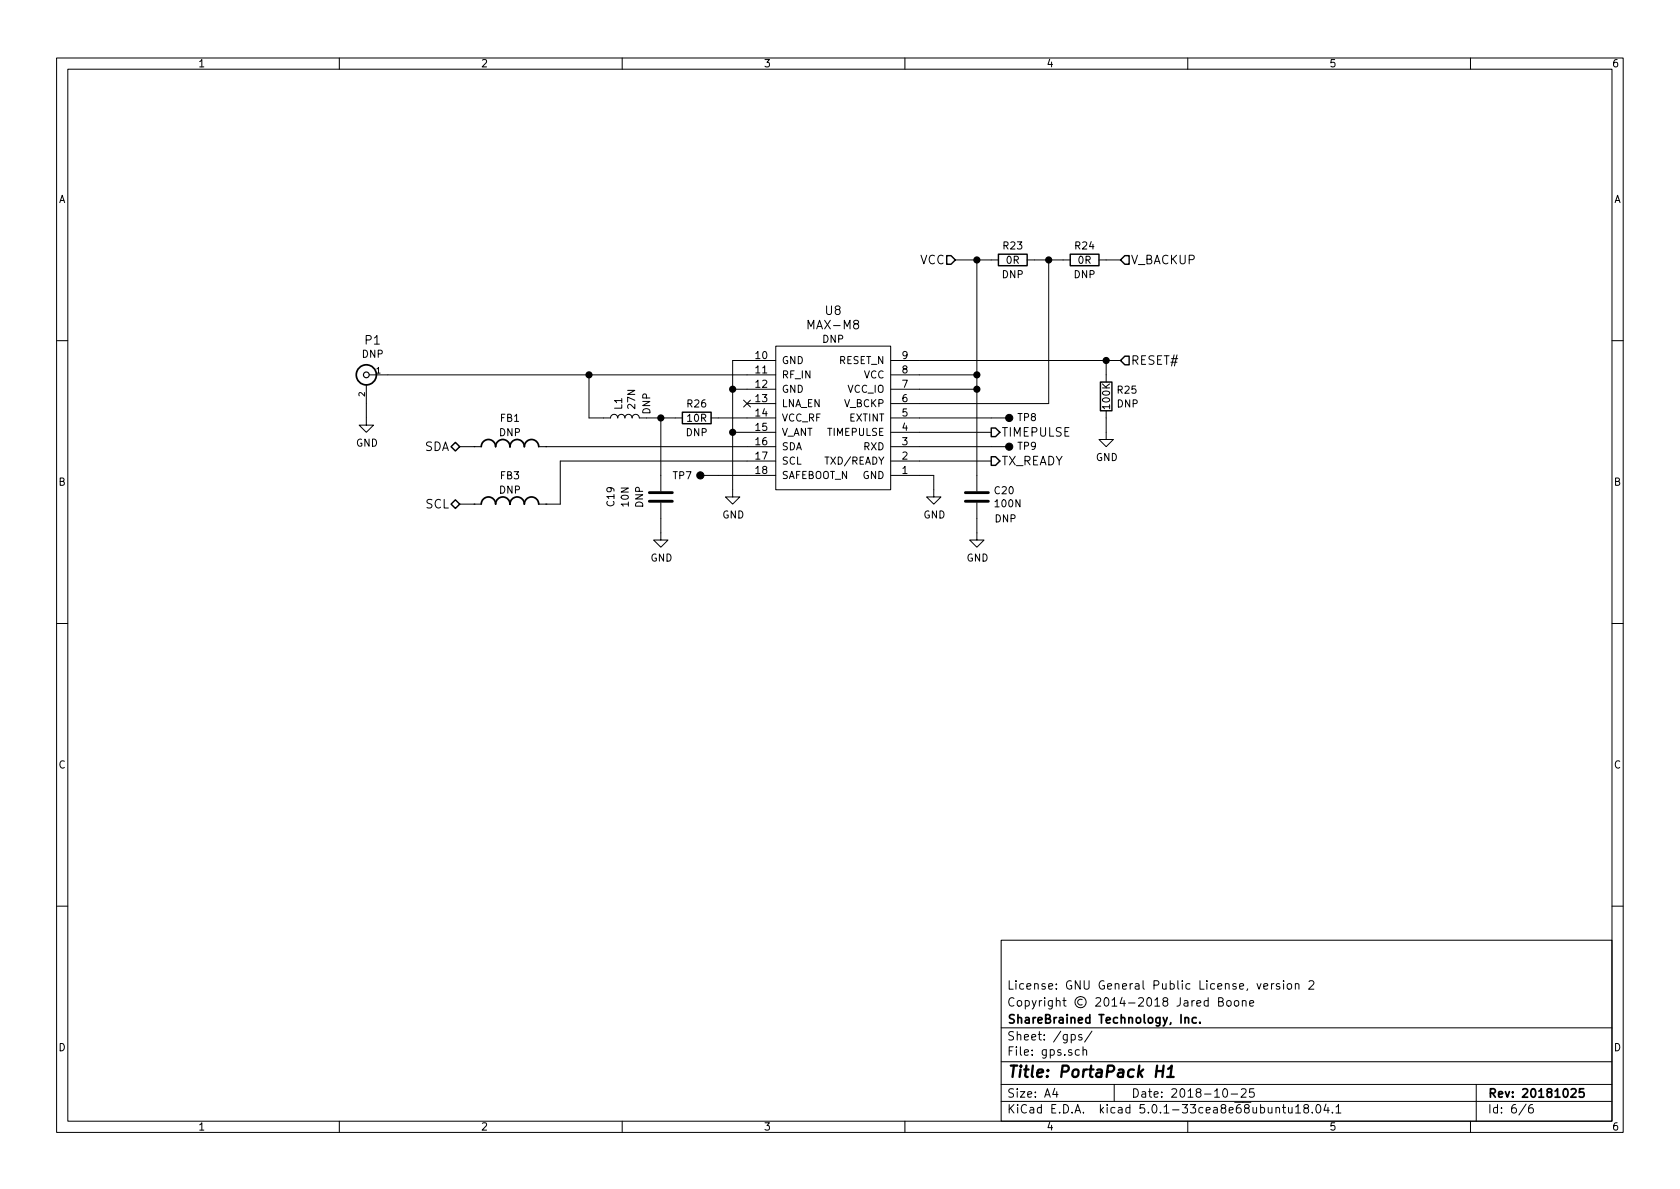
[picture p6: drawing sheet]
EESchema Schematic File Version 4
LIBS:portapack_h1-cache
EELAYER 26 0
EELAYER END
$Descr A4 11693 8268
encoding utf-8
Sheet 6 6
Title "PortaPack H1"
Date "2018-10-25"
Rev "20181025"
Comp "ShareBrained Technology, Inc."
Comment1 "Copyright © 2014-2018 Jared Boone"
Comment2 "License: GNU General Public License, version 2"
Comment3 ""
Comment4 ""
$EndDescr
$Comp
L ublox:MAX-M8 U8
U 1 1
P 5800 2900
F 0 "U8" H 5800 3650 60  0000 C CNN
F 1 "MAX-M8" H 5800 3550 60  0000 C CNN
F 2 "ublox:MAX-M8" H 5800 2900 60  0001 C CNN
F 3 "" H 5800 2900 60  0001 C CNN
F 4 "DNP" H 5800 3450 50  0000 C CNN "DNP"
	1    5800 2900
	1    0    0    -1  
$EndComp
$Comp
L Device:C C19
U 1 1
P 4600 3450
F 0 "C19" V 4250 3450 50  0000 C CNN
F 1 "10N" V 4350 3450 50  0000 C CNN
F 2 "ipc_capc:IPC_CAPC100X50X55L25N" H 4638 3300 50  0001 C CNN
F 3 "~" H 4600 3450 50  0001 C CNN
F 4 "DNP" V 4450 3450 50  0000 C CNN "DNP"
	1    4600 3450
	1    0    0    -1  
$EndComp
$Comp
L Device:L L1
U 1 1
P 4350 2900
F 0 "L1" H 4403 2946 50  0000 L CNN
F 1 "27N" H 4403 2855 50  0000 L CNN
F 2 "ipc_indc:IPC_INDC100X50X60L20N" H 4350 2900 50  0001 C CNN
F 3 "~" H 4350 2900 50  0001 C CNN
F 4 "DNP" H 4450 2750 50  0000 C CNN "DNP"
	1    4350 2900
	0    -1   -1   0   
$EndComp
$Comp
L power:GND #PWR0108
U 1 1
P 4600 3700
F 0 "#PWR0108" H 4600 3450 50  0001 C CNN
F 1 "GND" H 4605 3527 50  0000 C CNN
F 2 "" H 4600 3700 50  0001 C CNN
F 3 "" H 4600 3700 50  0001 C CNN
	1    4600 3700
	1    0    0    -1  
$EndComp
$Comp
L power:GND #PWR0109
U 1 1
P 5100 3400
F 0 "#PWR0109" H 5100 3150 50  0001 C CNN
F 1 "GND" H 5105 3227 50  0000 C CNN
F 2 "" H 5100 3400 50  0001 C CNN
F 3 "" H 5100 3400 50  0001 C CNN
	1    5100 3400
	1    0    0    -1  
$EndComp
Wire Wire Line
	5200 2500 5100 2500
Wire Wire Line
	5100 2500 5100 2700
Wire Wire Line
	5200 2700 5100 2700
Connection ~ 5100 2700
Wire Wire Line
	5100 2700 5100 3000
Wire Wire Line
	5200 2600 4100 2600
Text HLabel 3200 3100 0    60   BiDi ~ 0
SDA
Text HLabel 3200 3500 0    60   BiDi ~ 0
SCL
$Comp
L power:GND #PWR0110
U 1 1
P 6500 3400
F 0 "#PWR0110" H 6500 3150 50  0001 C CNN
F 1 "GND" H 6505 3227 50  0000 C CNN
F 2 "" H 6500 3400 50  0001 C CNN
F 3 "" H 6500 3400 50  0001 C CNN
	1    6500 3400
	1    0    0    -1  
$EndComp
Wire Wire Line
	6400 3300 6500 3300
Wire Wire Line
	6500 3300 6500 3400
Text HLabel 7800 1800 2    60   Input ~ 0
V_BACKUP
Text HLabel 6650 1800 0    60   Input ~ 0
VCC
Wire Wire Line
	6400 2600 6800 2600
Wire Wire Line
	6400 2700 6800 2700
$Comp
L tp:TP TP7
U 1 1
P 4900 3300
F 0 "TP7" H 4750 3300 50  0000 C CNN
F 1 "TP" H 4900 3300 50  0001 C CNN
F 2 "tp:TP_1MM" H 4900 3300 60  0001 C CNN
F 3 "" H 4900 3300 60  0001 C CNN
	1    4900 3300
	1    0    0    -1  
$EndComp
Wire Wire Line
	5000 3300 5200 3300
Text HLabel 6900 3000 2    60   Output ~ 0
TIMEPULSE
Wire Wire Line
	6400 3000 6900 3000
$Comp
L tp:TP TP8
U 1 1
P 7000 2900
F 0 "TP8" H 6850 2900 50  0000 C CNN
F 1 "TP" H 7000 2900 50  0001 C CNN
F 2 "tp:TP_1MM" H 7000 2900 60  0001 C CNN
F 3 "" H 7000 2900 60  0001 C CNN
	1    7000 2900
	-1   0    0    1   
$EndComp
Wire Wire Line
	6400 2900 6900 2900
$Comp
L tp:TP TP9
U 1 1
P 7000 3100
F 0 "TP9" H 6850 3100 50  0000 C CNN
F 1 "TP" H 7000 3100 50  0001 C CNN
F 2 "tp:TP_1MM" H 7000 3100 60  0001 C CNN
F 3 "" H 7000 3100 60  0001 C CNN
	1    7000 3100
	-1   0    0    1   
$EndComp
Wire Wire Line
	6400 3100 6900 3100
Text HLabel 7800 2500 2    60   Input ~ 0
RESET#
Wire Wire Line
	6400 2500 7700 2500
$Comp
L Device:C C20
U 1 1
P 6800 3450
F 0 "C20" H 6915 3496 50  0000 L CNN
F 1 "100N" H 6915 3405 50  0000 L CNN
F 2 "ipc_capc:IPC_CAPC100X50X55L25N" H 6838 3300 50  0001 C CNN
F 3 "~" H 6800 3450 50  0001 C CNN
F 4 "DNP" H 7000 3300 50  0000 C CNN "DNP"
	1    6800 3450
	1    0    0    -1  
$EndComp
$Comp
L power:GND #PWR0111
U 1 1
P 6800 3700
F 0 "#PWR0111" H 6800 3450 50  0001 C CNN
F 1 "GND" H 6805 3527 50  0000 C CNN
F 2 "" H 6800 3700 50  0001 C CNN
F 3 "" H 6800 3700 50  0001 C CNN
	1    6800 3700
	1    0    0    -1  
$EndComp
Wire Wire Line
	6800 3600 6800 3700
Wire Wire Line
	6800 2700 6800 2600
$Comp
L Device:R R25
U 1 1
P 7700 2750
F 0 "R25" H 7770 2796 50  0000 L CNN
F 1 "100K" V 7700 2650 50  0000 L CNN
F 2 "ipc_resc:IPC_RESC100X50X40L25N" V 7630 2750 50  0001 C CNN
F 3 "~" H 7700 2750 50  0001 C CNN
F 4 "DNP" H 7850 2700 50  0000 C CNN "DNP"
	1    7700 2750
	1    0    0    -1  
$EndComp
$Comp
L power:GND #PWR0112
U 1 1
P 7700 3000
F 0 "#PWR0112" H 7700 2750 50  0001 C CNN
F 1 "GND" H 7705 2827 50  0000 C CNN
F 2 "" H 7700 3000 50  0001 C CNN
F 3 "" H 7700 3000 50  0001 C CNN
	1    7700 3000
	1    0    0    -1  
$EndComp
Wire Wire Line
	7700 2600 7700 2500
Connection ~ 7700 2500
Wire Wire Line
	7700 2500 7800 2500
Wire Wire Line
	7700 2900 7700 3000
$Comp
L passive:FBEAD FB1
U 1 1
P 3550 3100
F 0 "FB1" H 3550 3300 50  0000 C CNN
F 1 "FBEAD" H 3544 3227 50  0001 C CNN
F 2 "ipc_beadc:IPC_BEADC160X80X95L40N" H 3544 3234 60  0001 C CNN
F 3 "" H 3550 3100 60  0000 C CNN
F 4 "DNP" H 3550 3200 50  0000 C CNN "DNP"
F 5 "Murata" H 0   0   50  0001 C CNN "Mfr"
F 6 "BLM18HE152SN1D" H 0   0   50  0001 C CNN "Part"
	1    3550 3100
	1    0    0    -1  
$EndComp
$Comp
L passive:FBEAD FB3
U 1 1
P 3550 3500
F 0 "FB3" H 3550 3700 50  0000 C CNN
F 1 "FBEAD" H 3544 3627 50  0001 C CNN
F 2 "ipc_beadc:IPC_BEADC160X80X95L40N" H 3550 3500 60  0001 C CNN
F 3 "" H 3550 3500 60  0000 C CNN
F 4 "DNP" H 3550 3600 50  0000 C CNN "DNP"
F 5 "Murata" H 0   0   50  0001 C CNN "Mfr"
F 6 "BLM18HE152SN1D" H 0   0   50  0001 C CNN "Part"
	1    3550 3500
	1    0    0    -1  
$EndComp
Wire Wire Line
	3200 3100 3300 3100
Wire Wire Line
	3200 3500 3300 3500
Wire Wire Line
	3800 3500 3900 3500
Wire Wire Line
	3900 3500 3900 3200
Wire Wire Line
	3900 3200 5200 3200
$Comp
L Device:R R24
U 1 1
P 7550 1800
F 0 "R24" V 7450 1800 50  0000 C CNN
F 1 "0R" V 7550 1800 50  0000 C CNN
F 2 "ipc_resc:IPC_RESC100X50X40L25N" V 7480 1800 50  0001 C CNN
F 3 "~" H 7550 1800 50  0001 C CNN
F 4 "DNP" V 7650 1800 50  0000 C CNN "DNP"
	1    7550 1800
	0    1    1    0   
$EndComp
$Comp
L Device:R R23
U 1 1
P 7050 1800
F 0 "R23" V 6950 1800 50  0000 C CNN
F 1 "0R" V 7050 1800 50  0000 C CNN
F 2 "ipc_resc:IPC_RESC100X50X40L25N" V 6980 1800 50  0001 C CNN
F 3 "~" H 7050 1800 50  0001 C CNN
F 4 "DNP" V 7150 1800 50  0000 C CNN "DNP"
	1    7050 1800
	0    1    1    0   
$EndComp
NoConn ~ 5200 2800
Wire Wire Line
	5200 3000 5100 3000
Connection ~ 5100 3000
Wire Wire Line
	5100 3000 5100 3400
Text HLabel 6900 3200 2    60   Output ~ 0
TX_READY
Wire Wire Line
	6400 3200 6900 3200
$Comp
L conn_rf:CONN_COAX P1
U 1 1
P 2550 2600
F 0 "P1" H 2505 2844 60  0000 C CNN
F 1 "CONN_COAX" H 2505 2829 40  0001 C CNN
F 2 "amp_te:1909763-1" H 2505 2754 60  0001 C CNN
F 3 "" H 2550 2600 60  0000 C CNN
F 4 "DNP" H 2505 2746 50  0000 C CNN "DNP"
F 5 "AMP/TE" H 0   0   50  0001 C CNN "Mfr"
F 6 "1909763-1" H 0   0   50  0001 C CNN "Part"
	1    2550 2600
	-1   0    0    -1  
$EndComp
$Comp
L power:GND #PWR0113
U 1 1
P 2550 2900
F 0 "#PWR0113" H 2550 2650 50  0001 C CNN
F 1 "GND" H 2555 2727 50  0000 C CNN
F 2 "" H 2550 2900 50  0001 C CNN
F 3 "" H 2550 2900 50  0001 C CNN
	1    2550 2900
	1    0    0    -1  
$EndComp
Wire Wire Line
	2550 2800 2550 2900
Wire Wire Line
	3800 3100 5200 3100
$Comp
L Device:R R26
U 1 1
P 4850 2900
F 0 "R26" V 4750 2900 50  0000 C CNN
F 1 "10R" V 4850 2900 50  0000 C CNN
F 2 "ipc_resc:IPC_RESC100X50X40L25N" V 4780 2900 50  0001 C CNN
F 3 "~" H 4850 2900 50  0001 C CNN
F 4 "DNP" V 4950 2900 50  0000 C CNN "DNP"
	1    4850 2900
	0    1    1    0   
$EndComp
Wire Wire Line
	5200 2900 5000 2900
Wire Wire Line
	4700 2900 4600 2900
Wire Wire Line
	4600 2900 4600 3300
Wire Wire Line
	4600 3600 4600 3700
Wire Wire Line
	4600 2900 4500 2900
Connection ~ 4600 2900
Wire Wire Line
	4200 2900 4100 2900
Wire Wire Line
	4100 2900 4100 2600
Connection ~ 4100 2600
Wire Wire Line
	2700 2600 4100 2600
Wire Wire Line
	7800 1800 7700 1800
Wire Wire Line
	7400 1800 7300 1800
Wire Wire Line
	6650 1800 6800 1800
Wire Wire Line
	6800 2600 6800 1800
Connection ~ 6800 2600
Connection ~ 6800 1800
Wire Wire Line
	6800 1800 6900 1800
Wire Wire Line
	6400 2800 7300 2800
Wire Wire Line
	7300 1800 7300 2800
Connection ~ 7300 1800
Wire Wire Line
	7300 1800 7200 1800
Wire Wire Line
	6800 2700 6800 3300
Connection ~ 6800 2700
$EndSCHEMATC
